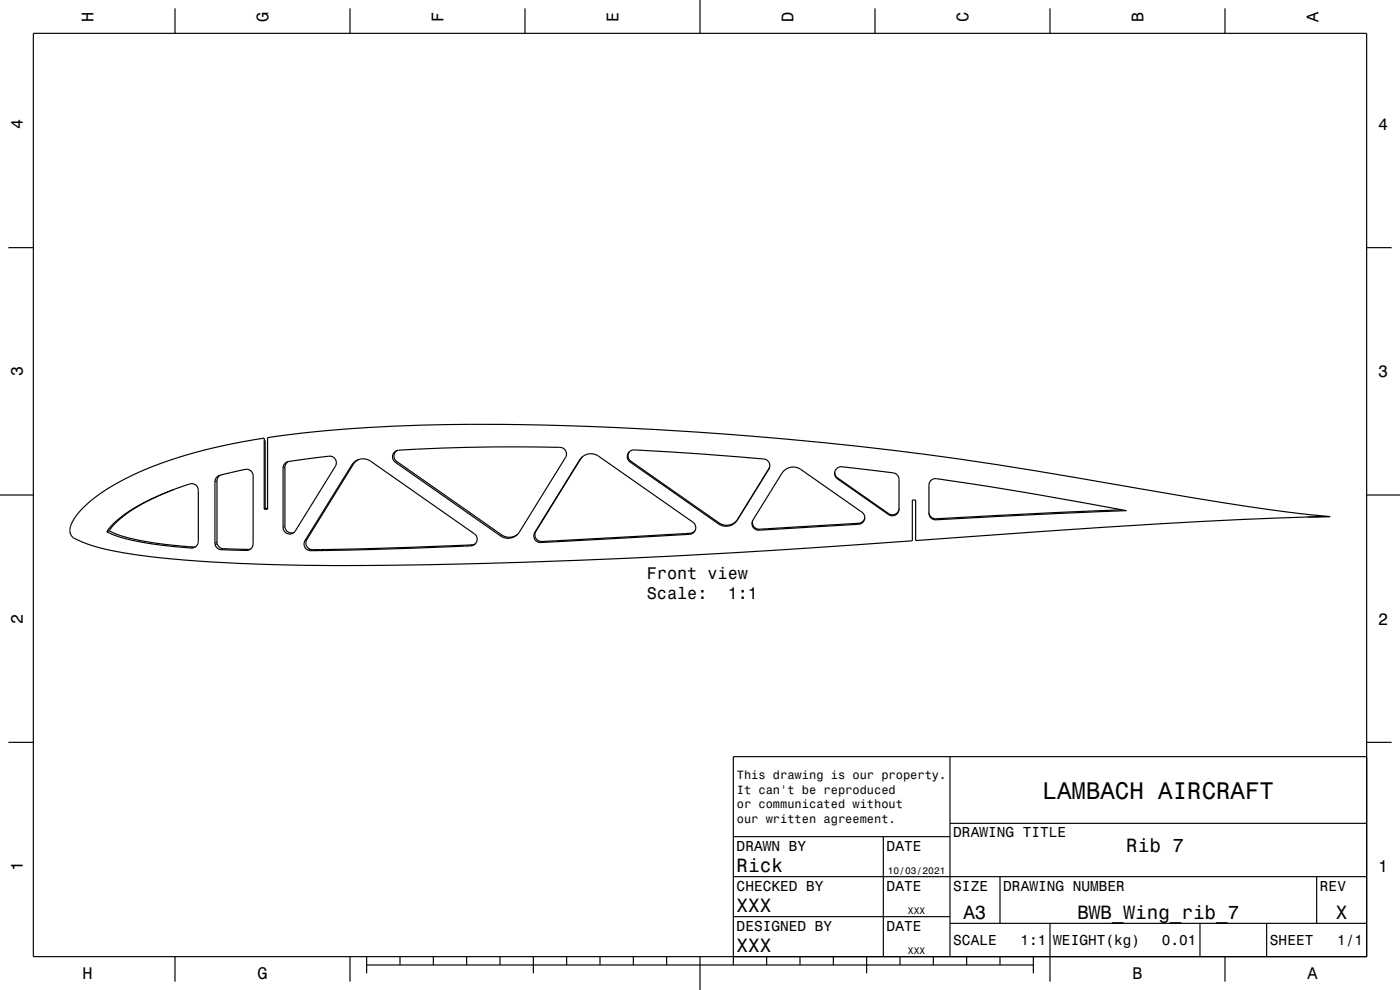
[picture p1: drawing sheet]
<svg xmlns="http://www.w3.org/2000/svg" width="420mm" height="297mm" viewBox="0 0 420 297" stroke-linecap="round" stroke-linejoin="round" font-family="sans-serif">
<g fill="none" stroke="#000" stroke-width=".35">
<path d="M10 10h400v277h-400zM52.5 2.5v7.5M105 2.5v7.5M157.5 2.5v7.5M210 0v10M262.5 2.5v7.5M315 2.5v7.5M367.5 2.5v7.5M2.5 74.3h7.5M410 74.3h7.5M79.3 131.9l.3 .4v20.2M85.5 139l1.1-.5 9.6-1.4a7 7 0 0 1 3.9 .1 1.99 1.99 0 0 1 .5 2.7l-12 19.4a1.99 1.99 0 0 1-2.2 .8 1.99 1.99 0 0 1-1.5-1.9v-17.9z"/>
<path d="M86.4 138.5a1.98 1.98 0 0 0-.9 1.7v17.7a1.98 1.98 0 0 0 2.7 1.9M106.2 138.7a4 4 0 0 1 5-.3l31.1 21.7a1.99 1.99 0 0 1 .8 2.2 1.99 1.99 0 0 1-1.9 1.5l-29.9 1.1-15.8 .3a5.1 5.1 0 0 1-3.8-.7 1.99 1.99 0 0 1-.2-2.3zM107.4 137.9a16.1 16.1 0 0 0-3.5 4.8l-11.8 19.2a2.16 2.16 0 0 0 .2 2.4 2.16 2.16 0 0 0 2.4 .6h3.1a965.7 965.7 0 0 0 44.3-1.5l.5-.2M118.4 135.6a9.1 9.1 0 0 1 4.3-.7l17.2-.7h25.9a4.2 4.2 0 0 1 3.8 .9 1.99 1.99 0 0 1 0 2.2l-13.8 22.3a4 4 0 0 1-5.6 1.2l-31.6-22.1a1.99 1.99 0 0 1-.2-3.1zM119.1 135.2a1.99 1.99 0 0 0-.1 3.3l31.5 22a4 4 0 0 0 4.8-.2M174.4 137.3a4 4 0 0 1 5.2-.5l28.3 19.9a1.99 1.99 0 0 1 .8 2.1 1.99 1.99 0 0 1-1.8 1.5l-42.2 2.3a7.7 7.7 0 0 1-3.7-.2 1.99 1.99 0 0 1-.6-2.7zM174.8 137l-14 22.4a2.16 2.16 0 0 0 .3 2.5 2.16 2.16 0 0 0 2.4 .5l43.5-2.4 1-.3 .6-.6M188.8 135.5a1.99 1.99 0 0 0 .5 2.9l26.4 18.5a4 4 0 0 0 5.7-1.2M0 148.5h10M21 158.9v.1M32.8 159.2a23.7 23.7 0 0 0 8.8 2.9 129.8 129.8 0 0 0 15.4 1.9h1.7M32.8 159.2l-.8 .3"/>
<path d="M33.8 157.4a55.8 55.8 0 0 1 19-10.8l2.1-.8a3.9 3.9 0 0 1 3.9-.2l.6 .8 .1 .7v15.3a2.27 2.27 0 0 1-3.2 1.9h-.5a90.7 90.7 0 0 1-21.7-3.8l-2.1-1zM52.1 146.9a47.8 47.8 0 0 0-18.1 10.7l-1.2 1.6M65.1 143l.9-.4 5.5-1.3a4 4 0 0 1 3.9 .1l.5 1.4v20.3a2.27 2.27 0 0 1-3 2l-4.5-.1a3.9 3.9 0 0 1-3.7-1.1l-.2-1v-18.4l.2-.9zM66.1 142.6a1.98 1.98 0 0 0-1 1.7v18.3a2.27 2.27 0 0 0 2.9 2l7.1 .1M79.6 152.5h.7M79.6 152.5l-.3 .1h1M230.9 140.2l-9.7 15.8a4 4 0 0 1-5.7 1.2l-26.5-18.6a2.07 2.07 0 0 1-.5-2.6 2.07 2.07 0 0 1 2.5-1l2 .1a596.4 596.4 0 0 1 36.8 2.8l.7 .6 .4 .6v.8l-.3 .8M235.2 141.2a4 4 0 0 1 5-.4l18.4 12.9a2.08 2.08 0 0 1 .6 2.5 2.08 2.08 0 0 1-2.4 1.1l-28.8 1.7a2.02 2.02 0 0 1-2-.8 2.02 2.02 0 0 1-.1-2.2zM250.4 141.5l.2 1.1 .6 .7 15.4 10.8a1.99 1.99 0 0 0 3.1-1.5M251 140.5a5.5 5.5 0 0 1 4.1-.2l10.4 1.2a7 7 0 0 1 3.7 1l.5 1.3v9a1.99 1.99 0 0 1-3.1 1.6l-15.4-10.8a1.99 1.99 0 0 1-.2-3.1zM259.4 155.3a2.32 2.32 0 0 1-2.8 1.7l-27.7 1.7a2.24 2.24 0 0 1-3.1-2.6M278.7 153.9v.1"/>
<path d="M279.3 144.1l.9-.5a885.3 885.3 0 0 1 57.7 9.6l-57.1 2.7a2 2 0 0 1-2.1-1.9v-8.6zM336.5 152.9l-53.5 2.6a5.6 5.6 0 0 1-3.7-.4l-.6-1.3M399 155l-6.8 .1M399 155h-2.2a1689.6 1689.6 0 0 0-83.6 4.4l-38.5 2.8v-12.2h-1v12.2a2210.7 2210.7 0 0 1-182.2 7.4 386.1 386.1 0 0 1-54.2-3.7 44.8 44.8 0 0 1-15.5-4.7l-.7-1.3-.1-.9M399 155a486.4 486.4 0 0 1-42.3-5.9l-15.7-2.6a1080.1 1080.1 0 0 0-207.4-19.1 401.6 401.6 0 0 0-53.3 3.9v21.5h-1v-21.4a138.1 138.1 0 0 0-42 12.4 39 39 0 0 0-15 11.7l-1 2-.3 1.4M410 148.5h10M2.5 222.7h7.5M285 227v60M410 222.7h7.5M410 227h-190v62.5M220 251h65M265 251v36"/>
<path d="M285 247h125M220 275h65M220 263h190M285 277h125M300 263v14M315 277v17.5M360 277v10M380 277v10M395 263v14M52.5 287v7.5M105 287v7.5M110 289.5h200"/>
<path d="M110 287v5M120 287v2.5M130 287v2.5M140 287v2.5M150 287v2.5M160 287v5M170 287v2.5M180 287v2.5M190 287v2.5M200 287v2.5M210 287v10M230 287v2.5"/>
<path d="M240 287v2.5M250 287v2.5M260 287v5M270 287v2.5M280 287v2.5M290 287v2.5M300 287v2.5M310 287v5M367.5 287v7.5"/>
</g>
<g fill="none" stroke="#000" stroke-width=".3">
<path d="M106 139.3l-.5 .2M118.9 135.2l-.1 .1M119 138.5l-.4 .2M174.1 137.8l-.2 .2M189.3 138.4l-.3 .2M65.1 144.3l-.6 .2M85.5 140.2l-.6 .2M85.5 157.9l-.6 .3M160.8 159.4l-.4 .3M207 160l-.1 .3M215.7 156.9l-.2 .3M221.4 155.7l-.2 .3"/>
<path d="M227.8 158.8l-.1 .3M230.7 140.5l-.1 .2M250.6 142.6l-.1 .2M251.3 143.4l-.1 .2M257.6 157v.3M266.6 154.1v.3M268.1 154.4v.3M280.8 155.6v.3M396.5 155h-2.1M58 164.1l-.6 .3M65.1 162.6l-.6 .3M65.2 163.1l-.6 .3"/>
<path d="M67 164.6l-.6 .3M74.5 164.8l-.6 .3M92.1 161.9l-.6 .3M93.1 164.8l-.6 .3M93.8 164.9l-.6 .3M141.6 163.5l-.4 .3M150.5 160.5l-.3 .3M162.1 162.4l-.3 .3M162.5 162.4l-.3 .4"/>
</g>
<text font-size="7.2" x="312.8" y="239.6">LAMBACH AIRCRAFT</text>
<g font-size="5.8">
<text x="337.9" y="255.6">Rib 7</text>
<text x="221" y="261.6">Rick</text>
<text x="221" y="273.6">XXX</text>
<text x="289" y="275.6">A3</text>
<text x="323.2" y="275.6">BWB_Wing_rib_7</text>
<text x="400.8" y="275.6">X</text>
<text x="221" y="285.6">XXX</text>
</g>
<g font-size="5">
<text x="28.1" y="6.5" transform="rotate(-90 28.1 6.5)">H</text>
<text x="80.6" y="6.5" transform="rotate(-90 80.6 6.5)">G</text>
<text x="133.1" y="6.5" transform="rotate(-90 133.1 6.5)">F</text>
<text x="185.6" y="6.5" transform="rotate(-90 185.6 6.5)">E</text>
<text x="238.1" y="6.5" transform="rotate(-90 238.1 6.5)">D</text>
<text x="290.6" y="6.5" transform="rotate(-90 290.6 6.5)">C</text>
<text x="343.1" y="6.5" transform="rotate(-90 343.1 6.5)">B</text>
<text x="395.6" y="6.5" transform="rotate(-90 395.6 6.5)">A</text>
<text x="6.8" y="38.7" transform="rotate(-90 6.8 38.7)">4</text>
<text x="413.5" y="39">4</text>
<text x="6.8" y="112.9" transform="rotate(-90 6.8 112.9)">3</text>
<text x="413.5" y="113.2">3</text>
<text x="194" y="173.7">Front view</text>
<text x="194" y="179.7">Scale:</text>
<text x="218.3" y="179.7">1:1</text>
<text x="6.8" y="187.1" transform="rotate(-90 6.8 187.1)">2</text>
<text x="413.5" y="187.4">2</text>
<text x="6.8" y="261.3" transform="rotate(-90 6.8 261.3)">1</text>
<text x="413.5" y="261.6">1</text>
<text x="24.7" y="293.8">H</text>
<text x="77.2" y="293.8">G</text>
<text x="339.7" y="293.8">B</text>
<text x="392.2" y="293.8">A</text>
</g>
<g font-size="4.3">
<text x="286" y="251.2">DRAWING TITLE</text>
<text x="221" y="255.2">DRAWN BY</text>
<text x="266" y="255.2">DATE</text>
<text x="221" y="267.2">CHECKED BY</text>
<text x="266" y="267.2">DATE</text>
<text x="286" y="267.2">SIZE</text>
<text x="301" y="267.2">DRAWING NUMBER</text>
<text x="396" y="267.2">REV</text>
<text x="221" y="279.2">DESIGNED BY</text>
<text x="266" y="279.2">DATE</text>
<text x="286" y="283.6">SCALE</text>
<text x="306.2" y="283.6">1:1</text>
<text x="316" y="283.6">WEIGHT(kg)</text>
<text x="348.6" y="283.6">0.01</text>
<text x="381" y="283.6">SHEET</text>
<text x="401.2" y="283.6">1/1</text>
</g>
<g font-size="3.6">
<text x="221.1" y="233.8">This drawing is our property.</text>
<text x="221.1" y="238.1">It can't be reproduced</text>
<text x="221.1" y="242.5">or communicated without</text>
<text x="221.1" y="246.8">our written agreement.</text>
</g>
<g font-size="2.9">
<text x="266.3" y="262.3">10/03/2021</text>
<text x="272.4" y="274.3">XXX</text>
<text x="272.4" y="286.3">XXX</text>
</g>
</svg>
